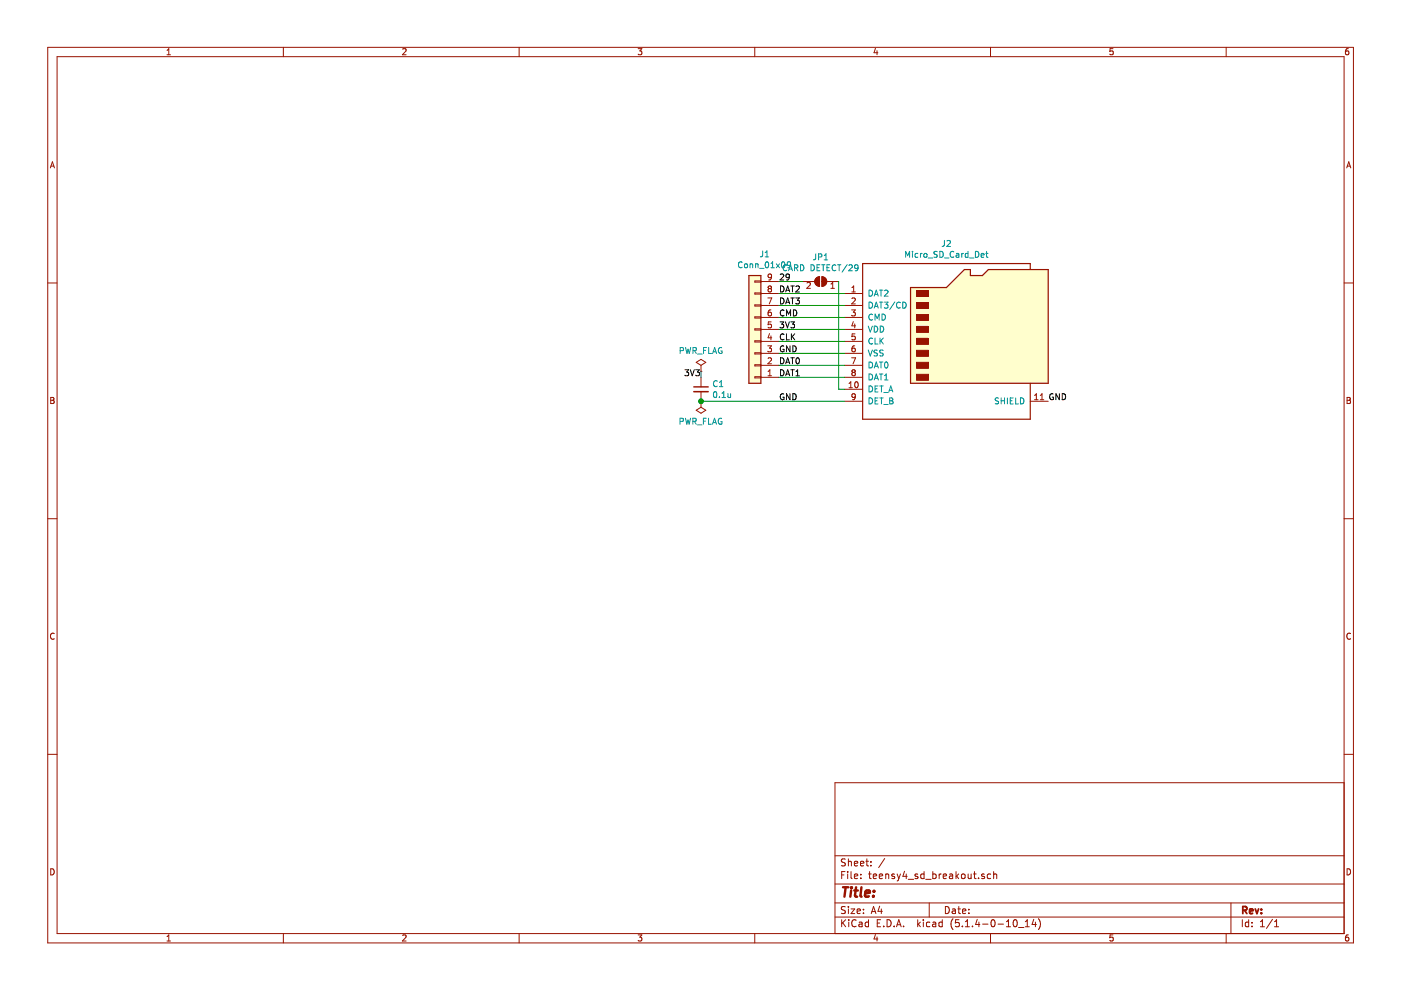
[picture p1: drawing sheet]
EESchema Schematic File Version 4
LIBS:teensy4_sd_breakout-cache
EELAYER 30 0
EELAYER END
$Descr A4 11693 8268
encoding utf-8
Sheet 1 1
Title ""
Date ""
Rev ""
Comp ""
Comment1 ""
Comment2 ""
Comment3 ""
Comment4 ""
$EndDescr
Text Label 6500 3150 0    50   ~ 0
DAT1
Text Label 6500 3050 0    50   ~ 0
DAT0
Text Label 6500 2950 0    50   ~ 0
GND
Text Label 6500 2850 0    50   ~ 0
CLK
Text Label 6500 2750 0    50   ~ 0
3V3
Text Label 6500 2650 0    50   ~ 0
CMD
Text Label 6500 2550 0    50   ~ 0
DAT3
Text Label 6500 2450 0    50   ~ 0
DAT2
Text Label 8750 3350 0    50   ~ 0
GND
Text Label 6500 3350 0    50   ~ 0
GND
$Comp
L Connector_Generic:Conn_01x09 J1
U 1 1
P 6300 2750
F 0 "J1" H 6218 2125 50  0000 C CNN
F 1 "Conn_01x09" H 6218 2216 50  0000 C CNN
F 2 "Connector_PinHeader_2.54mm:PinHeader_1x09_P2.54mm_Vertical" H 6300 2750 50  0001 C CNN
F 3 "~" H 6300 2750 50  0001 C CNN
	1    6300 2750
	-1   0    0    1   
$EndComp
$Comp
L Jumper:SolderJumper_2_Open JP1
U 1 1
P 6850 2350
F 0 "JP1" H 6850 2555 50  0000 C CNN
F 1 "CARD DETECT/29" H 6850 2464 50  0000 C CNN
F 2 "Jumper:SolderJumper-2_P1.3mm_Open_RoundedPad1.0x1.5mm" H 6850 2350 50  0001 C CNN
F 3 "~" H 6850 2350 50  0001 C CNN
	1    6850 2350
	-1   0    0    -1  
$EndComp
Wire Wire Line
	6500 2350 6700 2350
Wire Wire Line
	7000 2350 7000 3250
Text Label 6500 2350 0    50   ~ 0
29
$Comp
L power:PWR_FLAG #FLG0102
U 1 1
P 5850 3100
F 0 "#FLG0102" H 5850 3175 50  0001 C CNN
F 1 "PWR_FLAG" H 5850 3273 50  0000 C CNN
F 2 "" H 5850 3100 50  0001 C CNN
F 3 "~" H 5850 3100 50  0001 C CNN
	1    5850 3100
	1    0    0    -1  
$EndComp
$Comp
L Device:C_Small C1
U 1 1
P 5850 3250
F 0 "C1" H 5942 3296 50  0000 L CNN
F 1 "0.1u" H 5942 3205 50  0000 L CNN
F 2 "Capacitor_SMD:C_0805_2012Metric_Pad1.15x1.40mm_HandSolder" H 5850 3250 50  0001 C CNN
F 3 "~" H 5850 3250 50  0001 C CNN
	1    5850 3250
	1    0    0    -1  
$EndComp
Text Label 5850 3150 2    50   ~ 0
3V3
Wire Wire Line
	7050 3150 6500 3150
Wire Wire Line
	6500 3050 7050 3050
Wire Wire Line
	7050 2950 6500 2950
Wire Wire Line
	6500 2850 7050 2850
Wire Wire Line
	7050 2750 6500 2750
Wire Wire Line
	6500 2650 7050 2650
Wire Wire Line
	7050 2550 6500 2550
Wire Wire Line
	7000 3250 7050 3250
Wire Wire Line
	7050 2450 6500 2450
$Comp
L Connector:Micro_SD_Card_Det J2
U 1 1
P 7950 2850
F 0 "J2" H 7900 3667 50  0000 C CNN
F 1 "Micro_SD_Card_Det" H 7900 3576 50  0000 C CNN
F 2 "Connector_Card:microSD_HC_Hirose_DM3D-SF" H 10000 3550 50  0001 C CNN
F 3 "https://www.hirose.com/product/en/download_file/key_name/DM3/category/Catalog/doc_file_id/49662/?file_category_id=4&item_id=195&is_series=1" H 7950 2950 50  0001 C CNN
	1    7950 2850
	1    0    0    -1  
$EndComp
$Comp
L power:PWR_FLAG #FLG0101
U 1 1
P 5850 3350
F 0 "#FLG0101" H 5850 3425 50  0001 C CNN
F 1 "PWR_FLAG" H 5850 3523 50  0000 C CNN
F 2 "" H 5850 3350 50  0001 C CNN
F 3 "~" H 5850 3350 50  0001 C CNN
	1    5850 3350
	-1   0    0    1   
$EndComp
Connection ~ 5850 3350
Wire Wire Line
	5850 3350 7050 3350
Wire Wire Line
	5850 3100 5850 3150
$EndSCHEMATC
